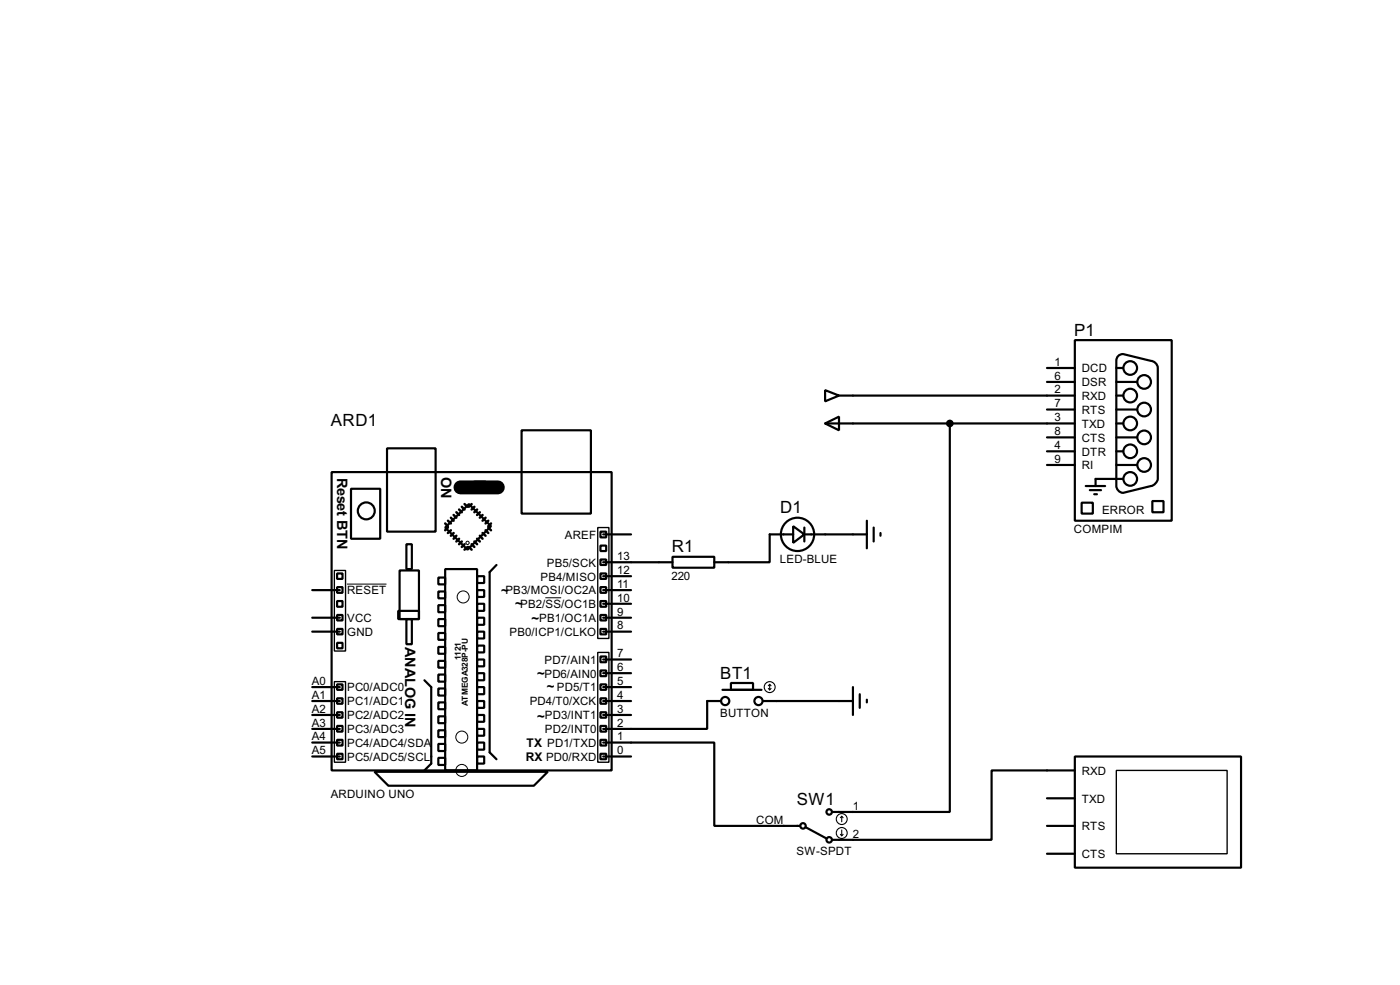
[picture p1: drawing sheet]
<svg xmlns="http://www.w3.org/2000/svg" width="256mm" height="180mm" viewBox="0 0 256 180" stroke-linecap="round" stroke-linejoin="round" font-family="sans-serif">
<g fill="none" stroke="#000" stroke-width=".4">
<path d="M95.6 78.8h12.7v15.2h-12.7zM151.2 77.5l2.5-1.2v2.5zM151.2 71.4l2.5 1-2.5 1.1zM151.2 77.5h45.7M153.7 72.4h43.2M174 77.5v71.1h-21.5M191.8 67.4h5.1M191.8 69.9h5.1M191.8 75h5.1M196.9 62.3h17.8v33h-17.8zM204.5 77.5h1.3M204.5 72.4h1.3"/>
<path d="M204.5 67.4h1.3M204.5 69.9h3.8M204.5 75h3.8M204.7 65.3l.6-.4 .5-.1 5.1 1.3a1.39 1.39 0 0 1 1.2 1.3v20.3a1.66 1.66 0 0 1-1.2 1.3l-5.1 1.2a1.33 1.33 0 0 1-1.3-1.2v-22.9zM60.8 86.4h51.3v54.6h-51.3zM64.3 89.5h5.4v9.1h-5.4zM70.9 82.1h8.9v15.2h-8.9zM74.5 99.6h1v4.6h-1zM81.6 96.6l4.3-4.3 4.1 4-4.3 4.3zM86.9 88.2h2.1v2h-2.1zM110 97.3h1.1v1.1h-1.1zM110 99.9h1.1v1h-1.1z"/>
<path d="M110.5 97.8h5.1M145.3 96.3l2.1 1.5-2.1 1.6zM145.3 97.8h-4.3v5.1h-10.1M147.4 97.8h11.4M147.4 96.6v2.5M158.8 95.3v5.1M160.1 96.6v2.5M161.3 97.6v.5M191.8 80.1h5.1M191.8 82.6h5.1M191.8 85.1h5.1M198.2 92h2v2h-2z"/>
<path d="M198.9 89h3.6M199.7 89.7h2M200.5 90.5h.5M204.5 80.1h3.8M204.5 82.6h1.3M204.5 85.1h3.8M205.8 87.7h-5.1v1.3M211.1 91.7h2.1v2.1h-2.1zM57.2 115.6h5.1M57.2 113.1h5.1M57.2 108h5.1M61.8 107.5h1v1h-1z"/>
<path d="M61.8 112.6h1v1h-1zM61.8 117.7h1v1h-1zM61.8 115.1h1v1h-1zM61.8 110h1v1.1h-1zM61.8 105h1v1h-1zM73 111.8h3.8v1.5h-3.8zM73.2 104.4h3.6v8.9h-3.6zM74.5 113.3h1v4.6h-1zM80.3 105.7h1.3v1.3h-1.3zM80.3 108.3h1.3v1.2h-1.3zM80.3 110.8h1.3v1.3h-1.3zM80.3 113.3h1.3v1.3h-1.3z"/>
<path d="M80.3 115.9h1.3v1.2h-1.3zM80.3 118.4h1.3v1.3h-1.3zM81.6 104.2h5.8v36.8h-5.8zM87.4 105.5h1.3v1.2h-1.3zM87.4 108h1.3v1.3h-1.3zM87.4 110.5h1.3v1.3h-1.3zM87.4 113.1h1.3v1.3h-1.3zM87.4 115.6h1.3v1.3h-1.3zM87.4 118.2h1.3v1.2h-1.3zM91 103.4l-1.3 1.3v33l1.3 1.3M110 102.4h1.1v1h-1.1zM110 105h1.1v1h-1.1z"/>
<path d="M110 107.5h1.1v1h-1.1zM110 110h1.1v1.1h-1.1zM110 112.6h1.1v1h-1.1zM110 115.1h1.1v1h-1.1zM110.5 102.9h12.7M110.5 115.6h5.1M110.5 113.1h5.1M110.5 110.5h5.1M110.5 108h5.1M110.5 105.5h5.1M123.2 101.9h7.7v2h-7.7zM57.2 128.3h5.1"/>
<path d="M57.2 138.5h5.1M57.2 135.9h5.1M57.2 133.4h5.1M57.2 130.9h5.1M57.2 125.8h5.1M61.8 125.3h1v1h-1zM61.8 127.8h1v1h-1zM61.8 130.4h1v1h-1zM61.8 132.9h1v1h-1zM61.8 135.4h1v1.1h-1zM61.8 138h1v1h-1zM77.8 124.5l1.2 1.3v14l-1.2 1.2"/>
<path d="M80.3 121h1.3v1.2h-1.3zM80.3 123.5h1.3v1.3h-1.3zM80.3 126h1.3v1.3h-1.3zM80.3 128.6h1.3v1.2h-1.3zM80.3 131.1h1.3v1.3h-1.3zM80.3 133.7h1.3v1.2h-1.3zM80.3 136.2h1.3v1.3h-1.3zM80.3 138.7h1.3v1.3h-1.3zM87.4 120.7h1.3v1.3h-1.3zM87.4 123.2h1.3v1.3h-1.3zM87.4 125.8h1.3v1.3h-1.3zM87.4 128.3h1.3v1.3h-1.3z"/>
<path d="M87.4 130.9h1.3v1.2h-1.3zM87.4 133.4h1.3v1.3h-1.3zM87.4 135.9h1.3v1.3h-1.3zM87.4 138.5h1.3v1.3h-1.3zM110 120.2h1.1v1h-1.1zM110 122.7h1.1v1.1h-1.1zM110 125.3h1.1v1h-1.1zM110 127.8h1.1v1h-1.1zM110 130.4h1.1v1h-1.1zM110 132.9h1.1v1h-1.1zM110 135.4h1.1v1.1h-1.1zM110 138h1.1v1h-1.1z"/>
<path d="M110.5 135.9h20.4v15.3h15.7M110.5 128.3h5.1M110.5 138.5h5.1M110.5 130.9h5.1M110.5 125.8h5.1M110.5 123.2h5.1M110.5 120.7h5.1M132.1 128.3h-2.5v5.1h-19.1M132.4 126.3h7.1M133.9 125h4.1v1.3h-4.1zM139.8 128.3h16.5M156.3 125.8v5.1"/>
<path d="M157.5 127.1v2.5M158.8 128.1v.5M196.9 138.5h30.5v20.3h-30.5zM68.6 141.3h31.8l-2.6 2.5h-26.6zM147.6 151.4l3.8 2.1M191.8 151.2h5.1M191.8 146.1h5.1M191.8 156.3h5.1M196.9 141h-15.2v12.7h-29.2"/>
<circle cx="207" cy="67.4" r="1.25"/>
<circle cx="207" cy="77.5" r="1.25"/>
<circle cx="207" cy="72.4" r="1.25"/>
<circle cx="209.6" cy="69.9" r="1.25"/>
<circle cx="209.6" cy="75" r="1.25"/>
<circle cx="67.1" cy="93.5" r="1.55"/>
<circle cx="146.1" cy="97.8" r="3.1"/>
<circle cx="207" cy="87.7" r="1.25"/>
<circle cx="207" cy="82.6" r="1.25"/>
<circle cx="209.6" cy="80.1" r="1.25"/>
<circle cx="209.6" cy="85.1" r="1.25"/>
<circle cx="132.8" cy="128.3" r=".75"/>
<circle cx="138.9" cy="128.3" r=".75"/>
<circle cx="147.1" cy="151.2" r=".5"/>
<circle cx="151.9" cy="148.6" r=".5"/>
<circle cx="151.9" cy="153.7" r=".5"/>
</g>
<path d="M84.4 89.2h6.8" fill="none" stroke="#000" stroke-width="2.6"/>
<g fill="none" stroke="#000" stroke-width=".45">
<path d="M81.6 95.8l.5 .5M82.1 95.3l.5 .5M82.1 96.6l-.5 .5M82.6 94.8l.5 .5M82.6 97.1l-.5 .5M83.1 94.3l.5 .5M83.1 97.6l-.5 .5M83.6 93.8l.5 .5M83.6 98.1l-.5 .5M84.1 93.3l.5 .5M84.1 98.6l-.5 .5M84.6 92.8l.5 .5"/>
<path d="M84.6 99.1l-.5 .5M85.1 92.3l.6 .5M85.1 99.6l-.5 .5M86.4 99.6l.5 .5M86.4 92.3l-.5 .5M86.9 99.1l.5 .5M86.9 92.8l-.5 .5M87.4 98.6l.5 .5M87.4 93.3l-.5 .5M87.9 98.1l.5 .5M87.9 93.8l-.5 .5M88.4 97.6l.6 .5"/>
<path d="M88.4 94.3l-.5 .5M89 97.1l.5 .5M89 94.8l-.6 .5M89.5 96.6l.5 .5M89.5 95.3l-.5 .5M90 95.8l-.5 .5M85.7 100.1l-.6 .5M85.9 100.1l.5 .5"/>
</g>
<g fill="none" stroke="#000" stroke-width=".18">
<path d="M63.6 106.9h7.2M99.9 109.4h2.9"/>
<circle cx="85.6" cy="99.4" r=".3"/>
<circle cx="84.8" cy="109.3" r="1.1"/>
<circle cx="84.6" cy="134.9" r="1.1"/>
<circle cx="84.6" cy="141" r="1.1"/>
</g>
<path d="M109.5 96.6h2.1v20.3h-2.1zM61.3 104.4h2v14.8h-2zM109.5 119.4h2.1v20.1h-2.1zM61.3 124.8h2v14.7h-2zM204.5 141h20.3v15.3h-20.3z" fill="none" stroke="#000" stroke-width=".25"/>
<g fill="none" stroke="#000" stroke-width=".2">
<path d="M140.8 126l.2 .3M141 125.3v1M141 125.3l-.2 .2M141 125.3l.3 .2M141.3 126l-.3 .3M154 152.7l.2 .3M154.2 149.4v1M154.2 151.9v1.1M154.2 149.4l-.2 .3M154.2 149.4l.3 .3M154.5 152.7l-.3 .3"/>
<circle cx="141" cy="125.8" r="1"/>
<circle cx="154.2" cy="152.5" r="1"/>
<circle cx="154.2" cy="149.9" r="1"/>
</g>
<circle cx="174" cy="77.5" r=".5" fill="#000" stroke="#000" stroke-width=".4"/>
<g font-size="3.5">
<text x="196.8" y="61.4">P1</text>
<text x="60.6" y="78">ARD1</text>
<text x="142.9" y="94">D1</text>
<text x="123.1" y="101.1">R1</text>
<text x="132" y="124.2">BT1</text>
<text x="146" y="147.3">SW1</text>
</g>
<g font-size="3">
<text x="61.7" y="87.4" transform="rotate(90 61.7 87.4)">Reset BTN</text>
<text x="80.8" y="87.2" transform="rotate(90 80.8 87.2)">ON</text>
<text x="74.2" y="118.4" transform="rotate(90 74.2 118.4)">ANALOG IN</text>
</g>
<g font-size="2.7">
<text x="91.8" y="108.9">~</text>
<text x="94.4" y="111.3">~</text>
<text x="97.4" y="114">~</text>
<text x="98.4" y="124.1">~</text>
<text x="100.2" y="126.4">~</text>
<text x="98.4" y="132">~</text>
</g>
<g font-size="2.5">
<text x="96.4" y="136.7">TX PD1/TXD</text>
<text x="96.3" y="139.3">RX PD0/RXD</text>
</g>
<g font-size="2.4">
<text x="193.2" y="72">2</text>
<text x="193.2" y="69.5">6</text>
<text x="193.2" y="67">1</text>
<text x="198.2" y="70.7">DSR</text>
<text x="198.2" y="68.1">DCD</text>
<text x="193.2" y="77.1">3</text>
<text x="193.2" y="74.6">7</text>
<text x="198.2" y="73.2">RXD</text>
<text x="198.2" y="75.8">RTS</text>
<text x="193.2" y="79.7">8</text>
<text x="193.2" y="82.2">4</text>
<text x="198.2" y="78.3">TXD</text>
<text x="198.2" y="80.8">CTS</text>
<text x="198.2" y="83.4">DTR</text>
<text x="193.2" y="84.7">9</text>
<text x="198.2" y="85.9">RI</text>
<text x="201.9" y="94">ERROR</text>
<text x="103.5" y="98.6">AREF</text>
<text x="196.7" y="97.5">COMPIM</text>
<text x="99" y="106.3">PB4/MISO</text>
<text x="100.2" y="103.7">PB5/SCK</text>
<text x="113.1" y="107.6">11</text>
<text x="113.1" y="105.1">12</text>
<text x="113.1" y="102.5">13</text>
<text x="123" y="106.1">220</text>
<text x="142.9" y="103.1">LED-BLUE</text>
<text x="63.6" y="108.8">RESET</text>
<text x="63.6" y="113.9">VCC</text>
<text x="92.6" y="108.8">PB3/MOSI/OC2A</text>
<text x="95.3" y="111.3">PB2/SS/OC1B</text>
<text x="98.8" y="113.9">PB1/OC1A</text>
<text x="113.1" y="112.7">9</text>
<text x="113.1" y="110.1">10</text>
<text x="63.6" y="116.4">GND</text>
<text x="93.3" y="116.4">PB0/ICP1/CLKO</text>
<text x="113.1" y="115.2">8</text>
<text x="57.1" y="125.4">A0</text>
<text x="99.7" y="124">PD6/AIN0</text>
<text x="99.7" y="121.5">PD7/AIN1</text>
<text x="113.1" y="125.4">5</text>
<text x="113.1" y="122.8">6</text>
<text x="113.1" y="120.3">7</text>
<text x="57.1" y="130.5">A2</text>
<text x="57.1" y="127.9">A1</text>
<text x="63.6" y="131.7">PC2/ADC2</text>
<text x="63.6" y="129.1">PC1/ADC1</text>
<text x="63.6" y="126.6">PC0/ADC0</text>
<text x="97" y="129.1">PD4/T0/XCK</text>
<text x="99.8" y="131.7">PD3/INT1</text>
<text x="102" y="126.6">PD5/T1</text>
<text x="113.1" y="130.5">3</text>
<text x="113.1" y="127.9">4</text>
<text x="131.9" y="131.3">BUTTON</text>
<text x="57.1" y="135.5">A4</text>
<text x="57.1" y="133">A3</text>
<text x="63.6" y="136.7">PC4/ADC4/SDA</text>
<text x="63.6" y="134.2">PC3/ADC3</text>
<text x="99.8" y="134.2">PD2/INT0</text>
<text x="113.1" y="135.5">1</text>
<text x="113.1" y="133">2</text>
<text x="57.1" y="138.1">A5</text>
<text x="63.6" y="139.3">PC5/ADC5/SCL</text>
<text x="113.1" y="138.1">0</text>
<text x="198.2" y="141.8">RXD</text>
<text x="60.6" y="146">ARDUINO UNO</text>
<text x="156.3" y="148.2">1</text>
<text x="198.2" y="146.9">TXD</text>
<text x="138.5" y="150.8">COM</text>
<text x="156.3" y="153.3">2</text>
<text x="198.2" y="152">RTS</text>
<text x="145.9" y="156.4">SW-SPDT</text>
<text x="198.2" y="157.1">CTS</text>
</g>
<g font-size="1.7">
<text x="84.5" y="120.7" transform="rotate(-90 84.5 120.7)">1121</text>
<text x="85.7" y="129.1" transform="rotate(-90 85.7 129.1)">ATMEGA328P-PU</text>
</g>
</svg>
